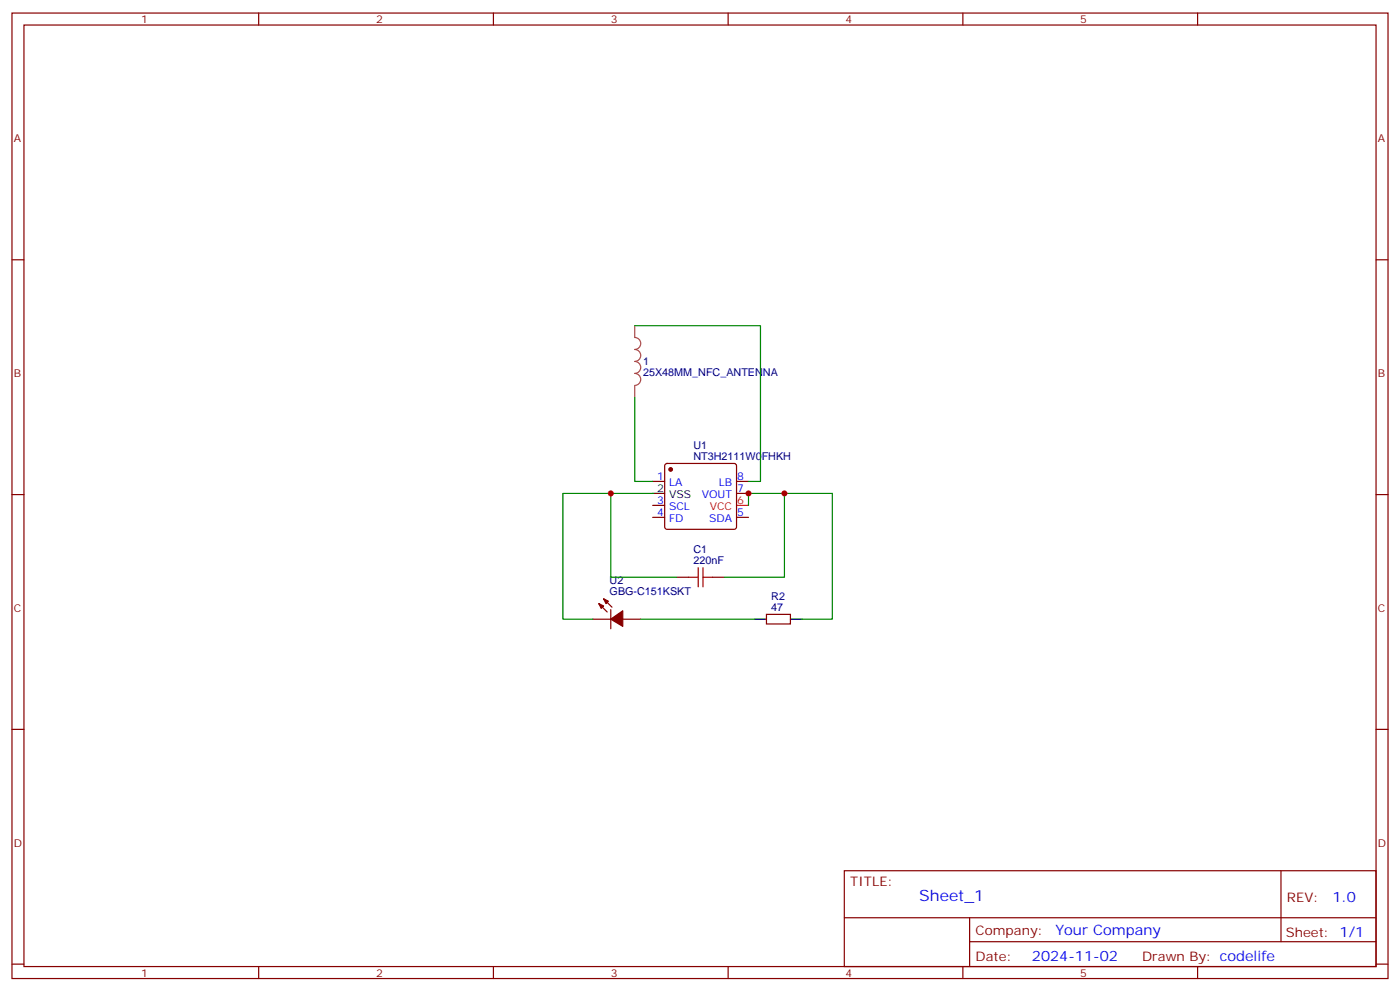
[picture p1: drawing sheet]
<svg xmlns="http://www.w3.org/2000/svg" width="412mm" height="292mm" viewBox="0 0 412 292" stroke-linecap="round" stroke-linejoin="round" font-family="sans-serif">
<g fill="none" stroke="#870000" stroke-width=".35">
<path d="M3.5 3.8h405.4v284.4h-405.4zM7.1 7.4h398.2v277.3h-398.2zM76.2 3.8v3.6M145.3 3.8v3.6M214.5 3.8v3.6M283.6 3.8v3.6M352.8 3.8v3.6M3.5 76.5h3.6M405.3 76.5h3.6M196 136.7l.5-.2h19.8l.5 .2 .2 .5v18l-.3 .5-.4 .2h-19.8l-.5-.2-.2-.5v-18zM3.5 145.7h3.6M192.3 141.8h3.5"/>
<path d="M192.3 152.4h3.5M192.3 148.8h3.5M217 141.8h3.5M217 145.3h3.5M217 152.4h3.5M405.3 145.7h3.6M176.4 177.8l2.5 2.4M177.8 176.4l2.5 2.4M179.9 179.5v5.7M199.3 170h3.5M209.9 170h3.5M174.6 182.4h5.3"/>
<path d="M183.4 182.4h5.3M225.8 180.9h7v2.9h-7zM3.5 214.8h3.6M405.3 214.8h3.6M248.7 256.4h156.6v28.3h-156.6zM377.3 256.5v20.8M248.7 270.3h156.5M285.6 277.3h119.6M285.6 270.3v14.1M3.5 284h3.6M76.2 284.7v3.5M145.3 284.7v3.5"/>
<path d="M214.5 284.7v3.5M283.6 284.7v3.5M352.8 284.7v3.5M405.3 284h3.6"/>
</g>
<path d="M217 148.8h3.5" fill="none" stroke="#f00" stroke-width=".35"/>
<path d="M192.3 145.3h3.5M222.2 182.4h3.6M232.8 182.4h3.6" fill="none" stroke="#000" stroke-width=".35"/>
<g fill="#870000" stroke="#870000" stroke-width=".35">
<path d="M179.9 182.4l3.5-2.5v4.6z"/>
<path d="M177.8 176.4l1.4 .7-.7 .7z"/>
<path d="M176.4 177.8l1.4 .7-.7 .7z"/>
<circle cx="197.6" cy="138.3" r=".53"/>
</g>
<path d="M187 95.9v3.5a1.76 1.76 0 0 1 1.7 1.8 1.76 1.76 0 0 1-1.7 1.7 1.76 1.76 0 0 1 1.7 1.8 1.76 1.76 0 0 1-1.7 1.7 1.76 1.76 0 0 1 1.7 1.8 1.76 1.76 0 0 1-1.7 1.8 1.76 1.76 0 0 1 1.7 1.7 1.76 1.76 0 0 1-1.7 1.8M187 113.6v3.5" fill="none" stroke="#a64a4a" stroke-width=".35"/>
<path d="M202.8 170h2.9M205.7 167.2v5.6M207.1 170h2.8M207.1 167.2v5.6" fill="none" stroke="#a10000" stroke-width=".35"/>
<path d="M187 95.9h37v45.9h-3.5M187 117.1v24.7h5.3M179.9 145.3h-14.1v37.1h8.8M192.3 145.3h-12.4v24.7h19.4M220.5 148.8v-3.5h24.7v37.1h-8.8M231.1 145.3v24.7h-17.7M188.7 182.4h33.5" fill="none" stroke="#008700" stroke-width=".35"/>
<g fill="#c00">
<circle cx="179.9" cy="145.3" r=".88"/>
<circle cx="220.5" cy="145.3" r=".88"/>
<circle cx="231.1" cy="145.3" r=".88"/>
</g>
<text font-size="4.6" fill="#00f" x="270.8" y="265.5">Sheet_1</text>
<g font-size="4.2" fill="#00f">
<text x="392.5" y="265.7">1.0</text>
<text x="310.9" y="275.3">Your Company</text>
<text x="304" y="283.1">2024-11-02</text>
</g>
<g font-size="3.9" fill="#800">
<text x="250.5" y="261">TITLE:</text>
<text x="379.1" y="265.7">REV:</text>
<text x="287.4" y="275.2">Company:</text>
<text x="378.7" y="275.8">Sheet: 1/1</text>
<text x="287.4" y="282.9">Date:</text>
<text x="336.4" y="283">Drawn By: codelife</text>
</g>
<g font-size="3.2" fill="#800">
<text x="41.6" y="6.8">1</text>
<text x="110.8" y="6.8">2</text>
<text x="179.9" y="6.8">3</text>
<text x="249.1" y="6.8">4</text>
<text x="318.2" y="6.8">5</text>
<text x="4.1" y="41.9">A</text>
<text x="405.9" y="41.9">A</text>
<text x="4.1" y="111.1">B</text>
<text x="405.9" y="111.1">B</text>
<text x="4.1" y="180.2">C</text>
<text x="405.9" y="180.2">C</text>
<text x="4.1" y="249.4">D</text>
<text x="405.9" y="249.4">D</text>
<text x="41.6" y="287.7">1</text>
<text x="110.8" y="287.7">2</text>
<text x="179.9" y="287.7">3</text>
<text x="249.1" y="287.7">4</text>
<text x="318.2" y="287.7">5</text>
</g>
<g font-size="3.2" fill="#000080">
<text x="189.4" y="107.5">1</text>
<text x="189.4" y="110.8">25X48MM_NFC_ANTENNA</text>
<text x="204.3" y="135.4">NT3H2111W0FHKH</text>
<text x="204.3" y="132.2">U1</text>
<text x="204.3" y="166.1">220nF</text>
<text x="204.3" y="162.9">C1</text>
<text x="179.6" y="172.1">U2</text>
<text x="179.6" y="175.3">GBG-C151KSKT</text>
<text x="227.2" y="179.9">47</text>
<text x="227.2" y="176.7">R2</text>
</g>
<g font-size="3.2" fill="#00f">
<text x="193.6" y="141.4">1</text>
<text x="197.1" y="143.2">LA</text>
<text x="211.7" y="143.2">LB</text>
<text x="217.1" y="141.4">8</text>
<text x="193.6" y="148.5">3</text>
<text x="206.7" y="146.7">VOUT</text>
<text x="217.1" y="145">7</text>
<text x="193.6" y="152">4</text>
<text x="197.1" y="153.8">FD</text>
<text x="197.1" y="150.2">SCL</text>
<text x="208.9" y="153.8">SDA</text>
<text x="217.1" y="152">5</text>
</g>
<g font-size="3.2">
<text x="193.6" y="145">2</text>
<text x="197.1" y="146.7">VSS</text>
</g>
<g font-size="3.2" fill="#f00">
<text x="217.1" y="148.5">6</text>
<text x="209.1" y="150.2">VCC</text>
</g>
</svg>
